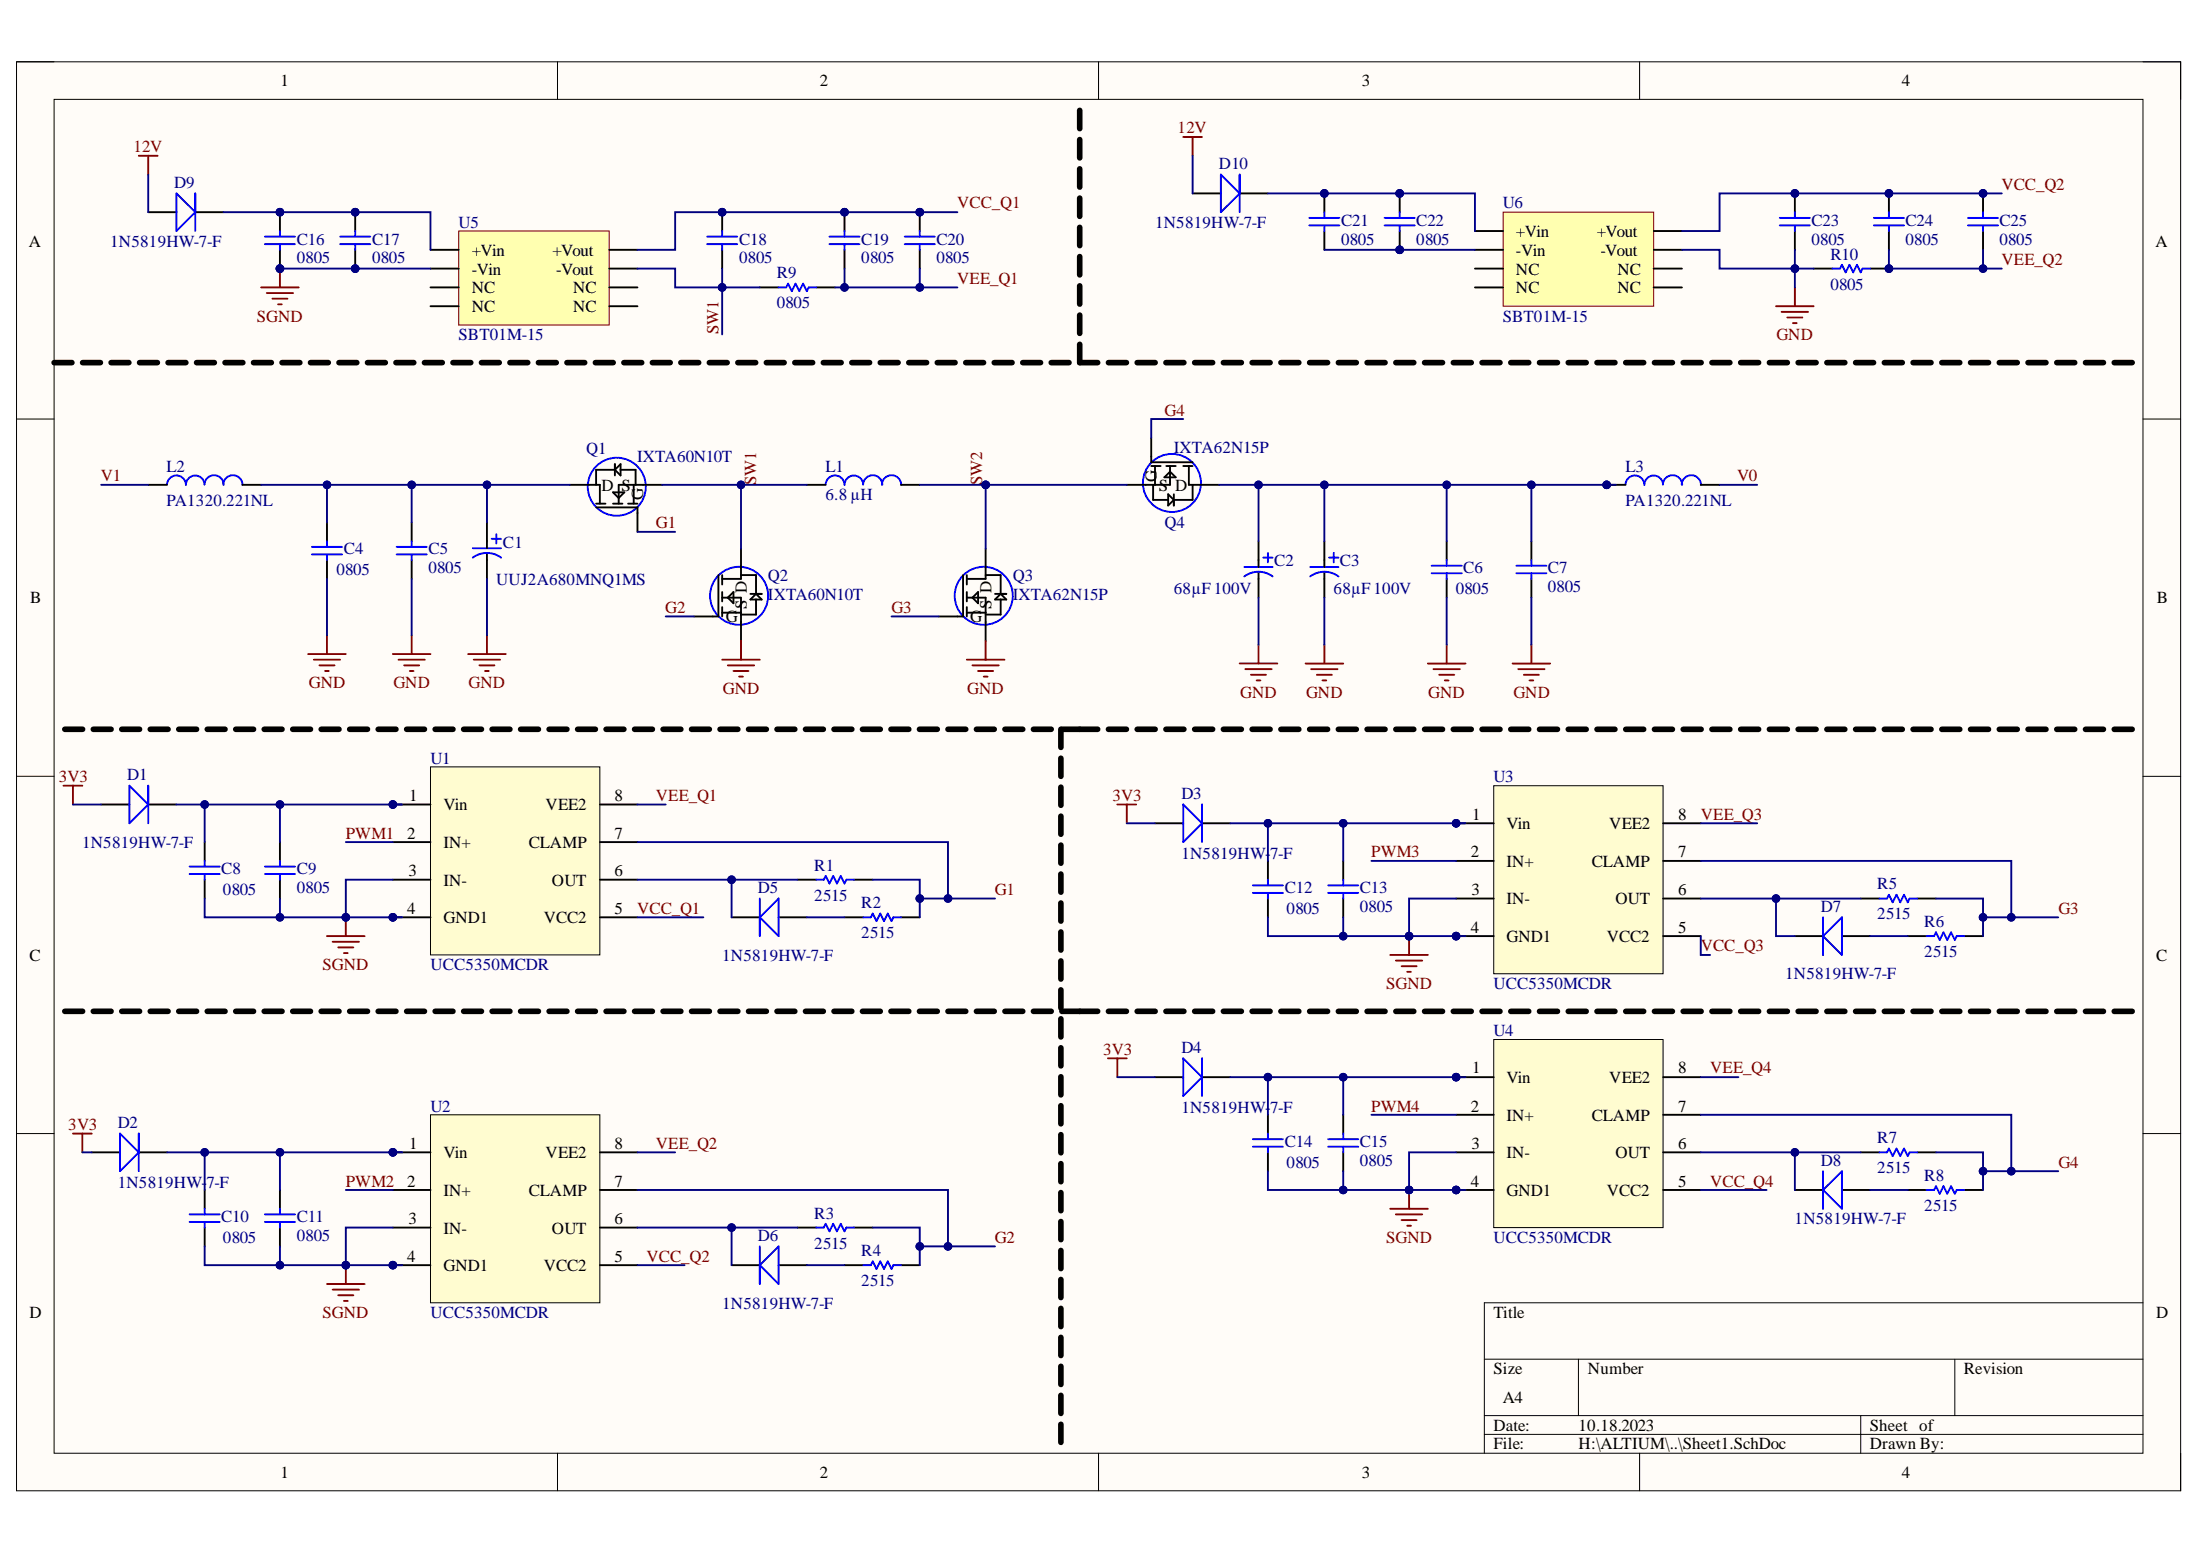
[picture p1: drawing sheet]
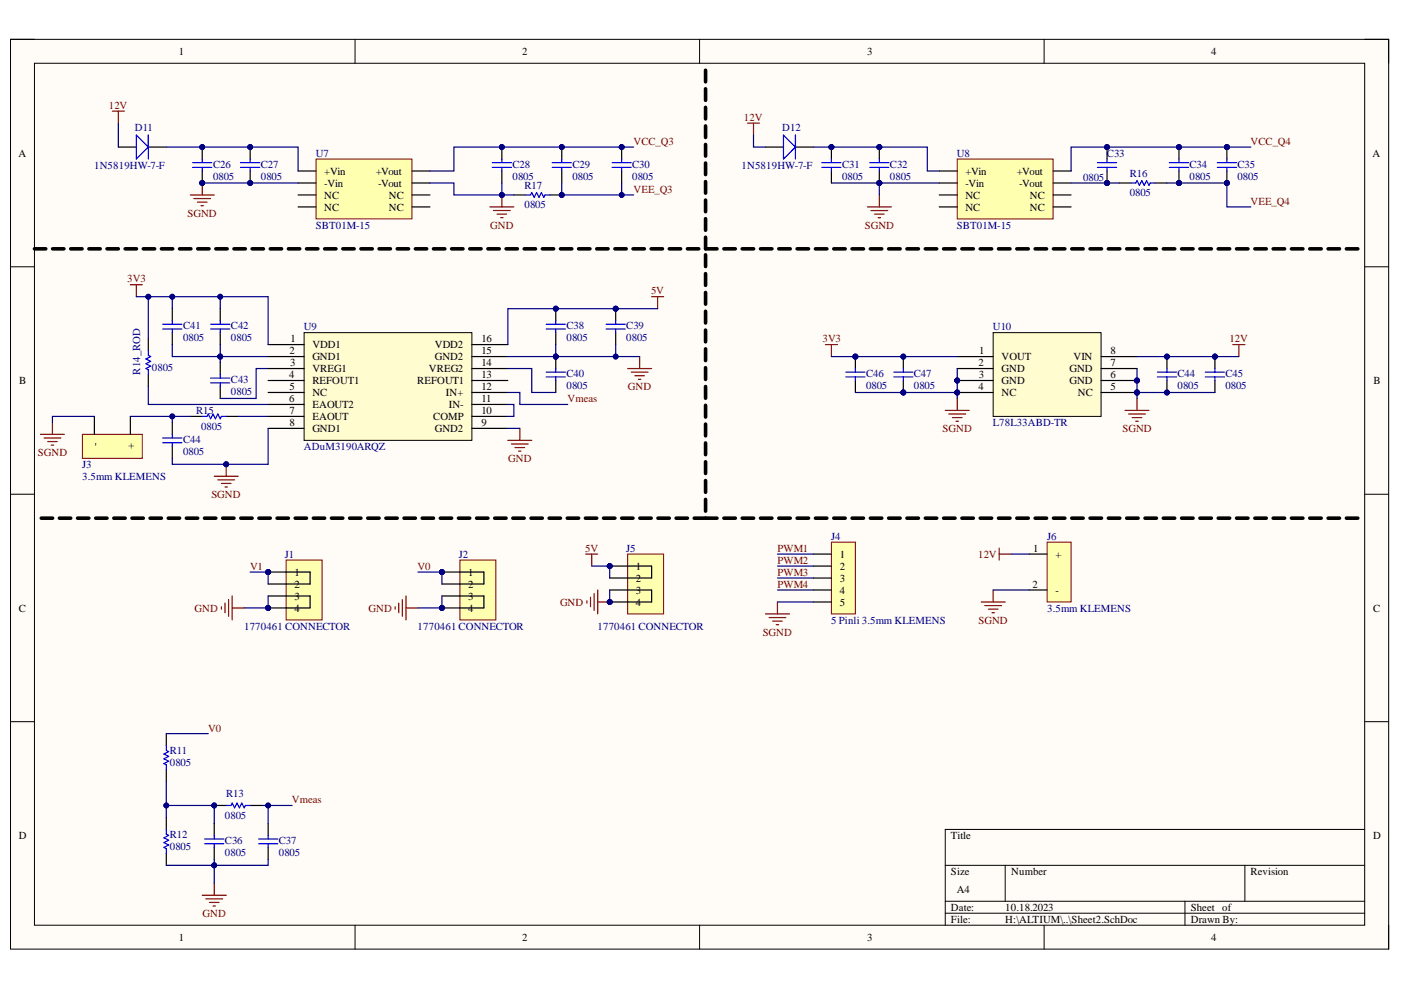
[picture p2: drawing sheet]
# Altium project Buck_Boost_Converter.PrjPcb
2 sheets, 100 parts. Net scope: global (net labels, ports and power ports of the same name join across sheets).
Board file: PCB1.PcbDoc
Sheets:
  Sheet1.SchDoc
  Sheet2.SchDoc

## Sheet Sheet1.SchDoc
size A4; SheetNumber: 1; SheetTotal: 2

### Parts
C1  UUJ2A680MNQ1MS  [UUJ2A680MNQ1MS]
C2  68µF 100V  [UUJ2A680MNQ1MS]
C3  68µF 100V  [UUJ2A680MNQ1MS]
C4  0805  [0805 CAPACITOR]
C5  0805  [0805 CAPACITOR]
C6  0805  [0805 CAPACITOR]
C7  0805  [0805 CAPACITOR]
C8  0805  [0805 CAPACITOR]
C9  0805  [0805 CAPACITOR]
C10  0805  [0805 CAPACITOR]
C11  0805  [0805 CAPACITOR]
C12  0805  [0805 CAPACITOR]
C13  0805  [0805 CAPACITOR]
C14  0805  [0805 CAPACITOR]
C15  0805  [0805 CAPACITOR]
C16  0805  [0805 CAPACITOR]
C17  0805  [0805 CAPACITOR]
C18  0805  [0805 CAPACITOR]
C19  0805  [0805 CAPACITOR]
C20  0805  [0805 CAPACITOR]
C21  0805  [0805 CAPACITOR]
C22  0805  [0805 CAPACITOR]
C23  0805  [0805 CAPACITOR]
C24  0805  [0805 CAPACITOR]
C25  0805  [0805 CAPACITOR]
D1  1N5819HW-7-F  [1N5819HW-7-F_DIO-M]
D2  1N5819HW-7-F  [1N5819HW-7-F_DIO-M]
D3  1N5819HW-7-F  [1N5819HW-7-F_DIO-M]
D4  1N5819HW-7-F  [1N5819HW-7-F_DIO-M]
D5  1N5819HW-7-F  [1N5819HW-7-F_DIO-M]
D6  1N5819HW-7-F  [1N5819HW-7-F_DIO-M]
D7  1N5819HW-7-F  [1N5819HW-7-F_DIO-M]
D8  1N5819HW-7-F  [1N5819HW-7-F_DIO-M]
D9  1N5819HW-7-F  [1N5819HW-7-F_DIO-M]
D10  1N5819HW-7-F  [1N5819HW-7-F_DIO-M]
L1  6.8 µH  [MPX1D2213L6R8]
L2  PA1320.221NL  [PA1320.221NL]
L3  PA1320.221NL  [PA1320.221NL]
Q1  IXTA60N10T  [IXTA62N15P]
Q2  IXTA60N10T  [IXTA62N15P]
Q3  IXTA62N15P  [IXTA62N15P]
Q4  IXTA62N15P  [IXTA62N15P]
R1  2515  [2512 RESISTOR]
R2  2515  [2512 RESISTOR]
R3  2515  [2512 RESISTOR]
R4  2515  [2512 RESISTOR]
R5  2515  [2512 RESISTOR]
R6  2515  [2512 RESISTOR]
R7  2515  [2512 RESISTOR]
R8  2515  [2512 RESISTOR]
R9  0805  [0805 RESISTOR]
R10  0805  [0805 RESISTOR]
U1  UCC5350MCDR  [UCC5350MCDR]
U2  UCC5350MCDR  [UCC5350MCDR]
U3  UCC5350MCDR  [UCC5350MCDR]
U4  UCC5350MCDR  [UCC5350MCDR]
U5  SBT01M-15  [SBT01M-15]
U6  SBT01M-15  [SBT01M-15]

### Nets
3V3: D1.1 D2.1 D3.1 D4.1
12V: D9.1 D10.1
GND: C1.2 C2.2 C3.2 C4.2 C5.1 C6.2 C7.1 C23.1 Q2.3(S) Q3.3(S) R10.1 U6.4(-Vout)
SGND: C8.1 C9.1 C10.1 C11.1 C12.1 C13.1 C14.1 C15.1 C16.2 C17.1 U1.3(IN-) U1.4(GND1) U2.3(IN-) U2.4(GND1) U3.3(IN-) U3.4(GND1) U4.3(IN-) U4.4(GND1) U5.1(-Vin)
G1: Q1.1(G) R1.2 R2.2 U1.7(CLAMP)
G2: Q2.1(G) R3.2 R4.2 U2.7(CLAMP)
G3: Q3.1(G) R5.2 R6.2 U3.7(CLAMP)
G4: Q4.1(G) R7.2 R8.2 U4.7(CLAMP)
PWM1: U1.2(IN+)
PWM2: U2.2(IN+)
PWM3: U3.2(IN+)
PWM4: U4.2(IN+)
SW1: C18.1 L1.1 Q1.3(S) Q2.2(D) R9.1 U5.4(-Vout)
SW2: L1.2 Q3.2(D) Q4.3(S)
V0: L3.2
V1: L2.1
VCC_Q1: C18.2 C19.2 C20.2 U1.5(VCC2) U5.5(+Vout)
VCC_Q2: C23.2 C24.2 C25.2 U2.5(VCC2) U6.5(+Vout)
VCC_Q3: U3.5(VCC2)
VCC_Q4: U4.5(VCC2)
VEE_Q1: C19.1 C20.1 R9.2 U1.8(VEE2)
VEE_Q2: C24.1 C25.1 R10.2 U2.8(VEE2)
VEE_Q3: U3.8(VEE2)
VEE_Q4: U4.8(VEE2)
NetC1_1: C1.1 C4.1 C5.2 L2.2 Q1.2(D)
NetC2_1: C2.1 C3.1 C6.1 C7.2 L3.1 Q4.2(D)
NetC8_2: C8.2 C9.2 D1.2 U1.1(Vin)
NetC10_2: C10.2 C11.2 D2.2 U2.1(Vin)
NetC12_2: C12.2 C13.2 D3.2 U3.1(Vin)
NetC14_2: C14.2 C15.2 D4.2 U4.1(Vin)
NetC16_1: C16.1 C17.2 D9.2 U5.2(+Vin)
NetC21_1: C21.1 C22.2 D10.2 U6.2(+Vin)
NetC21_2: C21.2 C22.1 U6.1(-Vin)
NetD5_1: D5.1 R2.1
NetD5_2: D5.2 R1.1 U1.6(OUT)
NetD6_1: D6.1 R4.1
NetD6_2: D6.2 R3.1 U2.6(OUT)
NetD7_1: D7.1 R6.1
NetD7_2: D7.2 R5.1 U3.6(OUT)
NetD8_1: D8.1 R8.1
NetD8_2: D8.2 R7.1 U4.6(OUT)

Not connected (* = marked no-connect by the designer): U5 3(NC) 6(NC) 7(NC) 8(NC); U6 3(NC) 6(NC) 7(NC) 8(NC)

## Sheet Sheet2.SchDoc
size A4; SheetNumber: 2; SheetTotal: 2

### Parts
(Parts that share a designator on the sheet are numbered #1, #2 ... from top to bottom, then left to right.)
C26  0805  [0805 CAPACITOR]
C27  0805  [0805 CAPACITOR]
C28  0805  [0805 CAPACITOR]
C29  0805  [0805 CAPACITOR]
C30  0805  [0805 CAPACITOR]
C31  0805  [0805 CAPACITOR]
C32  0805  [0805 CAPACITOR]
C33  0805  [0805 CAPACITOR]
C34  0805  [0805 CAPACITOR]
C35  0805  [0805 CAPACITOR]
C36  0805  [0805 CAPACITOR]
C37  0805  [0805 CAPACITOR]
C38  0805  [0805 CAPACITOR]
C39  0805  [0805 CAPACITOR]
C40  0805  [0805 CAPACITOR]
C41  0805  [0805 CAPACITOR]
C42  0805  [0805 CAPACITOR]
C43  0805  [0805 CAPACITOR]
C44#1  0805  [0805 CAPACITOR]
C44#2  0805  [0805 CAPACITOR]
C45  0805  [0805 CAPACITOR]
C46  0805  [0805 CAPACITOR]
C47  0805  [0805 CAPACITOR]
D11  1N5819HW-7-F  [1N5819HW-7-F_DIO-M]
D12  1N5819HW-7-F  [1N5819HW-7-F_DIO-M]
J1  1770461 CONNECTOR  [CONN_1770461]
J2  1770461 CONNECTOR  [CONN_1770461]
J3  3.5mm KLEMENS  [3PIN 3.5mm KLEMENS]
J4  5 Pinli 3.5mm KLEMENS  [5PIN 35.MM KLEMENS]
J5  1770461 CONNECTOR  [CONN_1770461]
J6  3.5mm KLEMENS  [3PIN 3.5mm KLEMENS]
R11  0805  [0805 RESISTOR]
R12  0805  [0805 RESISTOR]
R13  0805  [0805 RESISTOR]
R14_ROD  0805  [0805 RESISTOR]
R15  0805  [0805 RESISTOR]
R16  0805  [0805 RESISTOR]
R17  0805  [0805 RESISTOR]
U7  SBT01M-15  [SBT01M-15]
U8  SBT01M-15  [SBT01M-15]
U9  ADuM3190ARQZ  [ADuM3190ARQZ]
U10  L78L33ABD-TR  [L78L33ABD-TR]

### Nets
3V3: C41.2 C42.2 C46.2 C47.2 R14_ROD.2 U9.1(VDD1) U10.1(VOUT)
5V: C38.2 C39.2 J5.1 J5.2 U9.16(VDD2)
12V: C44#1.2 C45.2 D11.1 D12.1 J6.1(+) U10.8(VIN)
GND: C28.1 C36.1 C37.1 C38.1 C39.1 C40.2 J1.3 J1.4 J2.3 J2.4 J5.3 J5.4 R12.2 R17.1 U7.4(-Vout) U9.9(GND2) U9.15(GND2)
SGND: C26.2 C27.1 C31.1 C32.1 C44#1.1 C44#2.1 C45.1 C46.1 C47.1 J3.2(-) J4.5 J6.2(-) U7.1(-Vin) U8.1(-Vin) U9.8(GND1) U10.2(GND) U10.3(GND) U10.4(NC) U10.5(NC) U10.6(GND) U10.7(GND)
PWM1: J4.1
PWM2: J4.2
PWM3: J4.3
PWM4: J4.4
V0: J2.1 J2.2 R11.1
V1: J1.1 J1.2
VCC_Q3: C28.2 C29.2 C30.2 U7.5(+Vout)
VCC_Q4: C33.2 C34.2 C35.2 U8.5(+Vout)
VEE_Q3: C29.1 C30.1 R17.2
VEE_Q4: C34.1 C35.1 R16.2
Vmeas: C37.2 R13.1 U9.12(IN+)
NetC26_1: C26.1 C27.2 D11.2 U7.2(+Vin)
NetC31_2: C31.2 C32.2 D12.2 U8.2(+Vin)
NetC33_1: C33.1 R16.1 U8.4(-Vout)
NetC36_2: C36.2 R11.2 R12.1 R13.2
NetC40_1: C40.1 U9.14(VREG2)
NetC41_1: C41.1 C42.1 C43.2 U9.2(GND1)
NetC43_1: C43.1 U9.3(VREG1)
NetC44#2_2: C44#2.2 J3.1(+) R15.1
NetR14_ROD_1: R14_ROD.1 U9.6(EAOUT2)
NetR15_2: R15.2 U9.7(EAOUT)
NetU9_10: U9.10(COMP) U9.11(IN-)

Not connected (* = marked no-connect by the designer): U7 3(NC) 6(NC) 7(NC) 8(NC); U8 3(NC) 6(NC) 7(NC) 8(NC); U9 4(REFOUT1) 5(NC) 13(REFOUT1)

## Nets that join several sheets
3V3: Sheet1 (D1.1 D2.1 D3.1 D4.1), Sheet2 (7 pins)
12V: Sheet1 (D9.1 D10.1), Sheet2 (6 pins)
GND: Sheet1 (12 pins), Sheet2 (17 pins)
SGND: Sheet1 (19 pins), Sheet2 (21 pins)
PWM1: Sheet1 (U1.2), Sheet2 (J4.1)
PWM2: Sheet1 (U2.2), Sheet2 (J4.2)
PWM3: Sheet1 (U3.2), Sheet2 (J4.3)
PWM4: Sheet1 (U4.2), Sheet2 (J4.4)
V0: Sheet1 (L3.2), Sheet2 (J2.1 J2.2 R11.1)
V1: Sheet1 (L2.1), Sheet2 (J1.1 J1.2)
VCC_Q3: Sheet1 (U3.5), Sheet2 (C28.2 C29.2 C30.2 U7.5)
VCC_Q4: Sheet1 (U4.5), Sheet2 (C33.2 C34.2 C35.2 U8.5)
VEE_Q3: Sheet1 (U3.8), Sheet2 (C29.1 C30.1 R17.2)
VEE_Q4: Sheet1 (U4.8), Sheet2 (C34.1 C35.1 R16.2)
